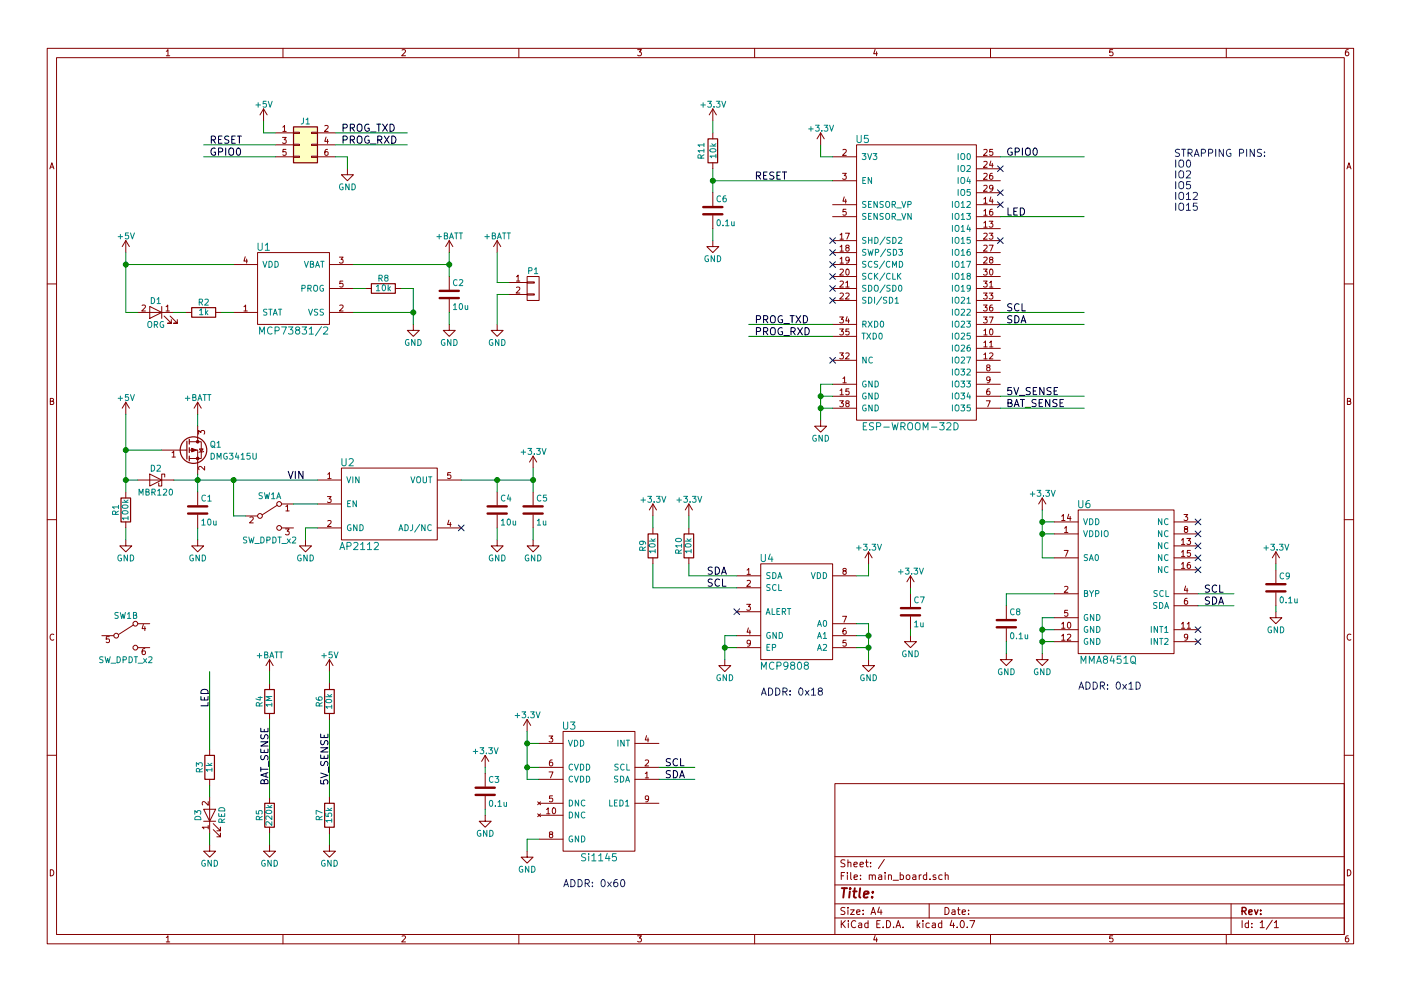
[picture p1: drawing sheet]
EESchema Schematic File Version 2
LIBS:main_board-rescue
LIBS:power
LIBS:device
LIBS:transistors
LIBS:conn
LIBS:linear
LIBS:regul
LIBS:74xx
LIBS:cmos4000
LIBS:adc-dac
LIBS:memory
LIBS:xilinx
LIBS:microcontrollers
LIBS:dsp
LIBS:microchip
LIBS:analog_switches
LIBS:motorola
LIBS:texas
LIBS:intel
LIBS:audio
LIBS:interface
LIBS:digital-audio
LIBS:philips
LIBS:display
LIBS:cypress
LIBS:siliconi
LIBS:opto
LIBS:atmel
LIBS:contrib
LIBS:valves
LIBS:ESP8266
LIBS:wifi_hydrometer
LIBS:74xgxx
LIBS:ac-dc
LIBS:actel
LIBS:allegro
LIBS:Altera
LIBS:analog_devices
LIBS:battery_management
LIBS:bbd
LIBS:brooktre
LIBS:cmos_ieee
LIBS:dc-dc
LIBS:diode
LIBS:elec-unifil
LIBS:ESD_Protection
LIBS:ftdi
LIBS:gennum
LIBS:graphic
LIBS:hc11
LIBS:ir
LIBS:Lattice
LIBS:logo
LIBS:maxim
LIBS:mechanical
LIBS:microchip_dspic33dsc
LIBS:microchip_pic10mcu
LIBS:microchip_pic12mcu
LIBS:microchip_pic16mcu
LIBS:microchip_pic18mcu
LIBS:microchip_pic32mcu
LIBS:motor_drivers
LIBS:motors
LIBS:msp430
LIBS:nordicsemi
LIBS:nxp_armmcu
LIBS:onsemi
LIBS:Oscillators
LIBS:Power_Management
LIBS:powerint
LIBS:pspice
LIBS:references
LIBS:relays
LIBS:rfcom
LIBS:sensors
LIBS:silabs
LIBS:stm8
LIBS:stm32
LIBS:supertex
LIBS:switches
LIBS:transf
LIBS:ttl_ieee
LIBS:video
LIBS:wiznet
LIBS:Worldsemi
LIBS:Xicor
LIBS:zetex
LIBS:Zilog
LIBS:main_board-cache
EELAYER 25 0
EELAYER END
$Descr A4 11693 8268
encoding utf-8
Sheet 1 1
Title ""
Date ""
Rev ""
Comp ""
Comment1 ""
Comment2 ""
Comment3 ""
Comment4 ""
$EndDescr
$Comp
L GND #PWR01
U 1 1
P 6850 3500
F 0 "#PWR01" H 6850 3250 50  0001 C CNN
F 1 "GND" H 6850 3350 50  0000 C CNN
F 2 "" H 6850 3500 50  0000 C CNN
F 3 "" H 6850 3500 50  0000 C CNN
	1    6850 3500
	1    0    0    -1  
$EndComp
$Comp
L +3.3V #PWR02
U 1 1
P 6850 1200
F 0 "#PWR02" H 6850 1050 50  0001 C CNN
F 1 "+3.3V" H 6850 1340 50  0000 C CNN
F 2 "" H 6850 1200 50  0000 C CNN
F 3 "" H 6850 1200 50  0000 C CNN
	1    6850 1200
	1    0    0    -1  
$EndComp
$Comp
L MCP73831/2 U1
U 1 1
P 2450 2400
F 0 "U1" H 2200 2750 60  0000 C CNN
F 1 "MCP73831/2" H 2450 2050 60  0000 C CNN
F 2 "TO_SOT_Packages_SMD:SOT-23-5" H 2450 2400 60  0001 C CNN
F 3 "" H 2450 2400 60  0001 C CNN
F 4 "DigiKey" H 2450 2400 60  0001 C CNN "Source"
F 5 "MCP73831T-2ACI/OTCT-ND" H 2450 2400 60  0001 C CNN "Part"
	1    2450 2400
	1    0    0    -1  
$EndComp
$Comp
L LED D3
U 1 1
P 1750 6800
F 0 "D3" H 1750 6900 50  0000 C CNN
F 1 "RED" H 1750 6700 50  0000 C CNN
F 2 "LEDs:LED_0603" H 1750 6800 50  0001 C CNN
F 3 "" H 1750 6800 50  0000 C CNN
F 4 "DigiKey" H 1750 6800 60  0001 C CNN "Source"
F 5 "160-1447-1-ND" H 1750 6800 60  0001 C CNN "Part"
	1    1750 6800
	0    -1   -1   0   
$EndComp
$Comp
L R R3
U 1 1
P 1750 6400
F 0 "R3" V 1830 6400 50  0000 C CNN
F 1 "1k" V 1750 6400 50  0000 C CNN
F 2 "Resistors_SMD:R_0603" V 1680 6400 50  0001 C CNN
F 3 "" H 1750 6400 50  0000 C CNN
F 4 "DigiKey" H 1750 6400 60  0001 C CNN "Source"
F 5 "311-1.00KHRCT-ND" H 1750 6400 60  0001 C CNN "Part"
	1    1750 6400
	-1   0    0    1   
$EndComp
$Comp
L LED D1
U 1 1
P 1300 2600
F 0 "D1" H 1300 2700 50  0000 C CNN
F 1 "ORG" H 1300 2500 50  0000 C CNN
F 2 "LEDs:LED_0603" H 1300 2600 50  0001 C CNN
F 3 "" H 1300 2600 50  0000 C CNN
F 4 "DigiKey" H 1300 2600 60  0001 C CNN "Source"
F 5 "160-1434-1-ND" H 1300 2600 60  0001 C CNN "Part"
	1    1300 2600
	-1   0    0    -1  
$EndComp
$Comp
L R R2
U 1 1
P 1700 2600
F 0 "R2" V 1780 2600 50  0000 C CNN
F 1 "1k" V 1700 2600 50  0000 C CNN
F 2 "Resistors_SMD:R_0603" V 1630 2600 50  0001 C CNN
F 3 "" H 1700 2600 50  0000 C CNN
F 4 "DigiKey" H 1700 2600 60  0001 C CNN "Source"
F 5 "311-1.00KHRCT-ND" H 1700 2600 60  0001 C CNN "Part"
	1    1700 2600
	0    1    -1   0   
$EndComp
$Comp
L +5V #PWR03
U 1 1
P 1050 2100
F 0 "#PWR03" H 1050 1950 50  0001 C CNN
F 1 "+5V" H 1050 2240 50  0000 C CNN
F 2 "" H 1050 2100 50  0000 C CNN
F 3 "" H 1050 2100 50  0000 C CNN
	1    1050 2100
	1    0    0    -1  
$EndComp
$Comp
L GND #PWR04
U 1 1
P 3450 2700
F 0 "#PWR04" H 3450 2450 50  0001 C CNN
F 1 "GND" H 3450 2550 50  0000 C CNN
F 2 "" H 3450 2700 50  0000 C CNN
F 3 "" H 3450 2700 50  0000 C CNN
	1    3450 2700
	1    0    0    -1  
$EndComp
$Comp
L R R8
U 1 1
P 3200 2400
F 0 "R8" V 3280 2400 50  0000 C CNN
F 1 "10k" V 3200 2400 50  0000 C CNN
F 2 "Resistors_SMD:R_0603" V 3130 2400 50  0001 C CNN
F 3 "" H 3200 2400 50  0000 C CNN
F 4 "DigiKey" H 3200 2400 60  0001 C CNN "Source"
F 5 "311-10.0KHRCT-ND" H 3200 2400 60  0001 C CNN "Part"
	1    3200 2400
	0    1    -1   0   
$EndComp
$Comp
L C C2
U 1 1
P 3750 2450
F 0 "C2" H 3775 2550 50  0000 L CNN
F 1 "10u" H 3775 2350 50  0000 L CNN
F 2 "Capacitors_SMD:C_0805" H 3788 2300 50  0001 C CNN
F 3 "" H 3750 2450 50  0000 C CNN
F 4 "DigiKey" H 3750 2450 60  0001 C CNN "Source"
F 5 "311-1460-1-ND" H 3750 2450 60  0001 C CNN "Part"
	1    3750 2450
	1    0    0    -1  
$EndComp
$Comp
L GND #PWR05
U 1 1
P 3750 2700
F 0 "#PWR05" H 3750 2450 50  0001 C CNN
F 1 "GND" H 3750 2550 50  0000 C CNN
F 2 "" H 3750 2700 50  0000 C CNN
F 3 "" H 3750 2700 50  0000 C CNN
	1    3750 2700
	1    0    0    -1  
$EndComp
$Comp
L +BATT #PWR06
U 1 1
P 3750 2100
F 0 "#PWR06" H 3750 1950 50  0001 C CNN
F 1 "+BATT" H 3750 2240 50  0000 C CNN
F 2 "" H 3750 2100 50  0000 C CNN
F 3 "" H 3750 2100 50  0000 C CNN
	1    3750 2100
	1    0    0    -1  
$EndComp
Text Label 6300 1500 0    60   ~ 0
RESET
$Comp
L R R11
U 1 1
P 5950 1250
F 0 "R11" V 5850 1250 50  0000 C CNN
F 1 "10k" V 5950 1250 50  0000 C CNN
F 2 "Resistors_SMD:R_0603" V 5880 1250 50  0001 C CNN
F 3 "" H 5950 1250 50  0000 C CNN
F 4 "DigiKey" H 5950 1250 60  0001 C CNN "Source"
F 5 "311-10.0KHRCT-ND" H 5950 1250 60  0001 C CNN "Part"
	1    5950 1250
	1    0    0    -1  
$EndComp
$Comp
L +3.3V #PWR07
U 1 1
P 5950 1000
F 0 "#PWR07" H 5950 850 50  0001 C CNN
F 1 "+3.3V" H 5950 1140 50  0000 C CNN
F 2 "" H 5950 1000 50  0000 C CNN
F 3 "" H 5950 1000 50  0000 C CNN
	1    5950 1000
	1    0    0    -1  
$EndComp
$Comp
L GND #PWR08
U 1 1
P 2550 4500
F 0 "#PWR08" H 2550 4250 50  0001 C CNN
F 1 "GND" H 2550 4350 50  0000 C CNN
F 2 "" H 2550 4500 50  0000 C CNN
F 3 "" H 2550 4500 50  0000 C CNN
	1    2550 4500
	1    0    0    -1  
$EndComp
$Comp
L D_Schottky D2
U 1 1
P 1300 4000
F 0 "D2" H 1300 4100 50  0000 C CNN
F 1 "MBR120" H 1300 3900 50  0000 C CNN
F 2 "footprint:SOD-123FL" H 1300 4000 50  0001 C CNN
F 3 "" H 1300 4000 50  0000 C CNN
F 4 "DigiKey" H 1300 4000 60  0001 C CNN "Source"
F 5 "MBR120VLSFT3GOSCT-ND" H 1300 4000 60  0001 C CNN "Part"
	1    1300 4000
	-1   0    0    -1  
$EndComp
$Comp
L C C1
U 1 1
P 1650 4250
F 0 "C1" H 1675 4350 50  0000 L CNN
F 1 "10u" H 1675 4150 50  0000 L CNN
F 2 "Capacitors_SMD:C_0805" H 1688 4100 50  0001 C CNN
F 3 "" H 1650 4250 50  0000 C CNN
F 4 "DigiKey" H 1650 4250 60  0001 C CNN "Source"
F 5 "311-1460-1-ND" H 1650 4250 60  0001 C CNN "Part"
	1    1650 4250
	1    0    0    -1  
$EndComp
$Comp
L C C4
U 1 1
P 4150 4250
F 0 "C4" H 4175 4350 50  0000 L CNN
F 1 "10u" H 4175 4150 50  0000 L CNN
F 2 "Capacitors_SMD:C_0805" H 4188 4100 50  0001 C CNN
F 3 "" H 4150 4250 50  0000 C CNN
F 4 "DigiKey" H 4150 4250 60  0001 C CNN "Source"
F 5 "311-1460-1-ND" H 4150 4250 60  0001 C CNN "Part"
	1    4150 4250
	1    0    0    -1  
$EndComp
$Comp
L C C5
U 1 1
P 4450 4250
F 0 "C5" H 4475 4350 50  0000 L CNN
F 1 "1u" H 4475 4150 50  0000 L CNN
F 2 "Capacitors_SMD:C_0603" H 4488 4100 50  0001 C CNN
F 3 "" H 4450 4250 50  0000 C CNN
F 4 "DigiKey" H 4450 4250 60  0001 C CNN "Source"
F 5 "311-1444-1-ND" H 4450 4250 60  0001 C CNN "Part"
	1    4450 4250
	1    0    0    -1  
$EndComp
$Comp
L +BATT #PWR09
U 1 1
P 1650 3450
F 0 "#PWR09" H 1650 3300 50  0001 C CNN
F 1 "+BATT" H 1650 3590 50  0000 C CNN
F 2 "" H 1650 3450 50  0000 C CNN
F 3 "" H 1650 3450 50  0000 C CNN
	1    1650 3450
	1    0    0    -1  
$EndComp
$Comp
L +5V #PWR010
U 1 1
P 1050 3450
F 0 "#PWR010" H 1050 3300 50  0001 C CNN
F 1 "+5V" H 1050 3590 50  0000 C CNN
F 2 "" H 1050 3450 50  0000 C CNN
F 3 "" H 1050 3450 50  0000 C CNN
	1    1050 3450
	1    0    0    -1  
$EndComp
$Comp
L +3.3V #PWR011
U 1 1
P 4450 3900
F 0 "#PWR011" H 4450 3750 50  0001 C CNN
F 1 "+3.3V" H 4450 4040 50  0000 C CNN
F 2 "" H 4450 3900 50  0000 C CNN
F 3 "" H 4450 3900 50  0000 C CNN
	1    4450 3900
	1    0    0    -1  
$EndComp
NoConn ~ 3850 4400
$Comp
L GND #PWR012
U 1 1
P 4150 4500
F 0 "#PWR012" H 4150 4250 50  0001 C CNN
F 1 "GND" H 4150 4350 50  0000 C CNN
F 2 "" H 4150 4500 50  0000 C CNN
F 3 "" H 4150 4500 50  0000 C CNN
	1    4150 4500
	1    0    0    -1  
$EndComp
$Comp
L GND #PWR013
U 1 1
P 4450 4500
F 0 "#PWR013" H 4450 4250 50  0001 C CNN
F 1 "GND" H 4450 4350 50  0000 C CNN
F 2 "" H 4450 4500 50  0000 C CNN
F 3 "" H 4450 4500 50  0000 C CNN
	1    4450 4500
	1    0    0    -1  
$EndComp
$Comp
L GND #PWR014
U 1 1
P 1650 4500
F 0 "#PWR014" H 1650 4250 50  0001 C CNN
F 1 "GND" H 1650 4350 50  0000 C CNN
F 2 "" H 1650 4500 50  0000 C CNN
F 3 "" H 1650 4500 50  0000 C CNN
	1    1650 4500
	1    0    0    -1  
$EndComp
$Comp
L CONN_01X02 P1
U 1 1
P 4450 2400
F 0 "P1" H 4450 2550 50  0000 C CNN
F 1 "CONN_01X02" V 4550 2400 50  0001 C CNN
F 2 "footprint:S2B-PH-SM4-TB(LF)(SN)" H 4450 2400 50  0001 C CNN
F 3 "" H 4450 2400 50  0000 C CNN
F 4 "DigiKey" H 4450 2400 60  0001 C CNN "Source"
F 5 "455-1749-1-ND" H 4450 2400 60  0001 C CNN "Part"
	1    4450 2400
	1    0    0    -1  
$EndComp
$Comp
L GND #PWR015
U 1 1
P 4150 2700
F 0 "#PWR015" H 4150 2450 50  0001 C CNN
F 1 "GND" H 4150 2550 50  0000 C CNN
F 2 "" H 4150 2700 50  0000 C CNN
F 3 "" H 4150 2700 50  0000 C CNN
	1    4150 2700
	1    0    0    -1  
$EndComp
$Comp
L AP2112 U2
U 1 1
P 3250 4200
F 0 "U2" H 2900 4550 60  0000 C CNN
F 1 "AP2112" H 3000 3850 60  0000 C CNN
F 2 "TO_SOT_Packages_SMD:SOT-23-5" H 3250 4200 60  0001 C CNN
F 3 "" H 3250 4200 60  0001 C CNN
F 4 "DigiKey" H 3250 4200 60  0001 C CNN "Source"
F 5 "AP2112K-3.3TRG1DICT-ND" H 3250 4200 60  0001 C CNN "Part"
	1    3250 4200
	1    0    0    -1  
$EndComp
$Comp
L +BATT #PWR016
U 1 1
P 4150 2100
F 0 "#PWR016" H 4150 1950 50  0001 C CNN
F 1 "+BATT" H 4150 2240 50  0000 C CNN
F 2 "" H 4150 2100 50  0000 C CNN
F 3 "" H 4150 2100 50  0000 C CNN
	1    4150 2100
	1    0    0    -1  
$EndComp
$Comp
L MCP9808 U4
U 1 1
P 6650 5100
F 0 "U4" H 6400 5550 60  0000 C CNN
F 1 "MCP9808" H 6550 4650 60  0000 C CNN
F 2 "Housings_DFN_QFN:DFN-8-1EP_3x2mm_Pitch0.5mm" H 6650 5100 60  0001 C CNN
F 3 "" H 6650 5100 60  0001 C CNN
F 4 "DigiKey" H 6650 5100 60  0001 C CNN "Source"
F 5 "MCP9808T-E/MCCT-ND" H 6650 5100 60  0001 C CNN "Part"
	1    6650 5100
	1    0    0    -1  
$EndComp
$Comp
L MMA8451Q U6
U 1 1
P 9400 4700
F 0 "U6" H 9050 5200 60  0000 C CNN
F 1 "MMA8451Q" H 9250 3900 60  0000 C CNN
F 2 "footprint:MMA8451Q" H 9400 4700 60  0001 C CNN
F 3 "" H 9400 4700 60  0001 C CNN
F 4 "DigiKey" H 9400 4700 60  0001 C CNN "Source"
F 5 "MMA8451QR1CT-ND" H 9400 4700 60  0001 C CNN "Part"
	1    9400 4700
	1    0    0    -1  
$EndComp
$Comp
L C C9
U 1 1
P 10650 4900
F 0 "C9" H 10675 5000 50  0000 L CNN
F 1 "0.1u" H 10675 4800 50  0000 L CNN
F 2 "Capacitors_SMD:C_0603" H 10688 4750 50  0001 C CNN
F 3 "" H 10650 4900 50  0000 C CNN
F 4 "DigiKey" H 10650 4900 60  0001 C CNN "Source"
F 5 "311-1344-1-ND" H 10650 4900 60  0001 C CNN "Part"
	1    10650 4900
	1    0    0    -1  
$EndComp
$Comp
L +3.3V #PWR017
U 1 1
P 8700 4250
F 0 "#PWR017" H 8700 4100 50  0001 C CNN
F 1 "+3.3V" H 8700 4390 50  0000 C CNN
F 2 "" H 8700 4250 50  0000 C CNN
F 3 "" H 8700 4250 50  0000 C CNN
	1    8700 4250
	1    0    0    -1  
$EndComp
$Comp
L +3.3V #PWR018
U 1 1
P 7250 4700
F 0 "#PWR018" H 7250 4550 50  0001 C CNN
F 1 "+3.3V" H 7250 4840 50  0000 C CNN
F 2 "" H 7250 4700 50  0000 C CNN
F 3 "" H 7250 4700 50  0000 C CNN
	1    7250 4700
	1    0    0    -1  
$EndComp
$Comp
L GND #PWR019
U 1 1
P 6050 5500
F 0 "#PWR019" H 6050 5250 50  0001 C CNN
F 1 "GND" H 6050 5350 50  0000 C CNN
F 2 "" H 6050 5500 50  0000 C CNN
F 3 "" H 6050 5500 50  0000 C CNN
	1    6050 5500
	1    0    0    -1  
$EndComp
$Comp
L GND #PWR020
U 1 1
P 8700 5450
F 0 "#PWR020" H 8700 5200 50  0001 C CNN
F 1 "GND" H 8700 5300 50  0000 C CNN
F 2 "" H 8700 5450 50  0000 C CNN
F 3 "" H 8700 5450 50  0000 C CNN
	1    8700 5450
	1    0    0    -1  
$EndComp
$Comp
L C C8
U 1 1
P 8400 5200
F 0 "C8" H 8425 5300 50  0000 L CNN
F 1 "0.1u" H 8425 5100 50  0000 L CNN
F 2 "Capacitors_SMD:C_0603" H 8438 5050 50  0001 C CNN
F 3 "" H 8400 5200 50  0000 C CNN
F 4 "DigiKey" H 8400 5200 60  0001 C CNN "Source"
F 5 "311-1344-1-ND" H 8400 5200 60  0001 C CNN "Part"
	1    8400 5200
	1    0    0    -1  
$EndComp
$Comp
L GND #PWR021
U 1 1
P 8400 5450
F 0 "#PWR021" H 8400 5200 50  0001 C CNN
F 1 "GND" H 8400 5300 50  0000 C CNN
F 2 "" H 8400 5450 50  0000 C CNN
F 3 "" H 8400 5450 50  0000 C CNN
	1    8400 5450
	1    0    0    -1  
$EndComp
NoConn ~ 10000 4350
NoConn ~ 10000 4450
NoConn ~ 10000 4550
NoConn ~ 10000 4650
NoConn ~ 10000 4750
NoConn ~ 10000 5250
NoConn ~ 10000 5350
$Comp
L +3.3V #PWR022
U 1 1
P 10650 4700
F 0 "#PWR022" H 10650 4550 50  0001 C CNN
F 1 "+3.3V" H 10650 4840 50  0000 C CNN
F 2 "" H 10650 4700 50  0000 C CNN
F 3 "" H 10650 4700 50  0000 C CNN
	1    10650 4700
	1    0    0    -1  
$EndComp
$Comp
L GND #PWR023
U 1 1
P 10650 5100
F 0 "#PWR023" H 10650 4850 50  0001 C CNN
F 1 "GND" H 10650 4950 50  0000 C CNN
F 2 "" H 10650 5100 50  0000 C CNN
F 3 "" H 10650 5100 50  0000 C CNN
	1    10650 5100
	1    0    0    -1  
$EndComp
$Comp
L GND #PWR024
U 1 1
P 7250 5500
F 0 "#PWR024" H 7250 5250 50  0001 C CNN
F 1 "GND" H 7250 5350 50  0000 C CNN
F 2 "" H 7250 5500 50  0000 C CNN
F 3 "" H 7250 5500 50  0000 C CNN
	1    7250 5500
	1    0    0    -1  
$EndComp
$Comp
L C C7
U 1 1
P 7600 5100
F 0 "C7" H 7625 5200 50  0000 L CNN
F 1 "1u" H 7625 5000 50  0000 L CNN
F 2 "Capacitors_SMD:C_0603" H 7638 4950 50  0001 C CNN
F 3 "" H 7600 5100 50  0000 C CNN
F 4 "DigiKey" H 7600 5100 60  0001 C CNN "Source"
F 5 "311-1444-1-ND" H 7600 5100 60  0001 C CNN "Part"
	1    7600 5100
	1    0    0    -1  
$EndComp
$Comp
L GND #PWR025
U 1 1
P 7600 5300
F 0 "#PWR025" H 7600 5050 50  0001 C CNN
F 1 "GND" H 7600 5150 50  0000 C CNN
F 2 "" H 7600 5300 50  0000 C CNN
F 3 "" H 7600 5300 50  0000 C CNN
	1    7600 5300
	1    0    0    -1  
$EndComp
$Comp
L +3.3V #PWR026
U 1 1
P 7600 4900
F 0 "#PWR026" H 7600 4750 50  0001 C CNN
F 1 "+3.3V" H 7600 5040 50  0000 C CNN
F 2 "" H 7600 4900 50  0000 C CNN
F 3 "" H 7600 4900 50  0000 C CNN
	1    7600 4900
	1    0    0    -1  
$EndComp
NoConn ~ 6150 5100
$Comp
L R R9
U 1 1
P 5450 4550
F 0 "R9" V 5530 4550 50  0000 C CNN
F 1 "10k" V 5450 4550 50  0000 C CNN
F 2 "Resistors_SMD:R_0603" V 5380 4550 50  0001 C CNN
F 3 "" H 5450 4550 50  0000 C CNN
F 4 "DigiKey" H 5450 4550 60  0001 C CNN "Source"
F 5 "311-10.0KHRCT-ND" H 5450 4550 60  0001 C CNN "Part"
	1    5450 4550
	-1   0    0    1   
$EndComp
$Comp
L R R10
U 1 1
P 5750 4550
F 0 "R10" V 5830 4550 50  0000 C CNN
F 1 "10k" V 5750 4550 50  0000 C CNN
F 2 "Resistors_SMD:R_0603" V 5680 4550 50  0001 C CNN
F 3 "" H 5750 4550 50  0000 C CNN
F 4 "DigiKey" H 5750 4550 60  0001 C CNN "Source"
F 5 "311-10.0KHRCT-ND" H 5750 4550 60  0001 C CNN "Part"
	1    5750 4550
	-1   0    0    1   
$EndComp
$Comp
L +3.3V #PWR027
U 1 1
P 5450 4300
F 0 "#PWR027" H 5450 4150 50  0001 C CNN
F 1 "+3.3V" H 5450 4440 50  0000 C CNN
F 2 "" H 5450 4300 50  0000 C CNN
F 3 "" H 5450 4300 50  0000 C CNN
	1    5450 4300
	1    0    0    -1  
$EndComp
$Comp
L +3.3V #PWR028
U 1 1
P 5750 4300
F 0 "#PWR028" H 5750 4150 50  0001 C CNN
F 1 "+3.3V" H 5750 4440 50  0000 C CNN
F 2 "" H 5750 4300 50  0000 C CNN
F 3 "" H 5750 4300 50  0000 C CNN
	1    5750 4300
	1    0    0    -1  
$EndComp
Text Label 5900 4900 0    60   ~ 0
SCL
Text Label 5900 4800 0    60   ~ 0
SDA
Text Label 10050 5050 0    60   ~ 0
SDA
Text Label 10050 4950 0    60   ~ 0
SCL
$Comp
L +BATT #PWR029
U 1 1
P 2250 5600
F 0 "#PWR029" H 2250 5450 50  0001 C CNN
F 1 "+BATT" H 2250 5740 50  0000 C CNN
F 2 "" H 2250 5600 50  0000 C CNN
F 3 "" H 2250 5600 50  0000 C CNN
	1    2250 5600
	1    0    0    -1  
$EndComp
$Comp
L GND #PWR030
U 1 1
P 2250 7050
F 0 "#PWR030" H 2250 6800 50  0001 C CNN
F 1 "GND" H 2250 6900 50  0000 C CNN
F 2 "" H 2250 7050 50  0000 C CNN
F 3 "" H 2250 7050 50  0000 C CNN
	1    2250 7050
	1    0    0    -1  
$EndComp
$Comp
L R R4
U 1 1
P 2250 5850
F 0 "R4" V 2330 5850 50  0000 C CNN
F 1 "1M" V 2250 5850 50  0000 C CNN
F 2 "Resistors_SMD:R_0603" V 2180 5850 50  0001 C CNN
F 3 "" H 2250 5850 50  0000 C CNN
F 4 "DigiKey" H 2250 5850 60  0001 C CNN "Source"
F 5 "311-1.00MHRCT-ND" H 2250 5850 60  0001 C CNN "Part"
	1    2250 5850
	-1   0    0    -1  
$EndComp
$Comp
L R R5
U 1 1
P 2250 6800
F 0 "R5" V 2330 6800 50  0000 C CNN
F 1 "220k" V 2250 6800 50  0000 C CNN
F 2 "Resistors_SMD:R_0603" V 2180 6800 50  0001 C CNN
F 3 "" H 2250 6800 50  0000 C CNN
F 4 "DigiKey" H 2250 6800 60  0001 C CNN "Source"
F 5 "311-220KHRCT-ND" H 2250 6800 60  0001 C CNN "Part"
	1    2250 6800
	-1   0    0    -1  
$EndComp
$Comp
L SW_DPDT_x2 SW1
U 1 1
P 2250 4300
F 0 "SW1" H 2250 4470 50  0000 C CNN
F 1 "SW_DPDT_x2" H 2250 4100 50  0000 C CNN
F 2 "footprint:CL-SB-22A" H 2250 4300 50  0001 C CNN
F 3 "" H 2250 4300 50  0000 C CNN
F 4 "DigiKey" H 2250 4300 60  0001 C CNN "Source"
F 5 "563-1340-1-ND" H 2250 4300 60  0001 C CNN "Part"
	1    2250 4300
	1    0    0    -1  
$EndComp
$Comp
L SW_DPDT_x2 SW1
U 2 1
P 1050 5300
F 0 "SW1" H 1050 5470 50  0000 C CNN
F 1 "SW_DPDT_x2" H 1050 5100 50  0000 C CNN
F 2 "footprint:CL-SB-22A" H 1050 5300 50  0001 C CNN
F 3 "" H 1050 5300 50  0000 C CNN
F 4 "DigiKey" H 1050 5300 60  0001 C CNN "Source"
F 5 "563-1340-1-ND" H 1050 5300 60  0001 C CNN "Part"
	2    1050 5300
	1    0    0    -1  
$EndComp
$Comp
L GND #PWR031
U 1 1
P 2750 7050
F 0 "#PWR031" H 2750 6800 50  0001 C CNN
F 1 "GND" H 2750 6900 50  0000 C CNN
F 2 "" H 2750 7050 50  0000 C CNN
F 3 "" H 2750 7050 50  0000 C CNN
	1    2750 7050
	1    0    0    -1  
$EndComp
$Comp
L +5V #PWR032
U 1 1
P 2750 5600
F 0 "#PWR032" H 2750 5450 50  0001 C CNN
F 1 "+5V" H 2750 5740 50  0000 C CNN
F 2 "" H 2750 5600 50  0000 C CNN
F 3 "" H 2750 5600 50  0000 C CNN
	1    2750 5600
	1    0    0    -1  
$EndComp
Text Label 2400 4000 0    60   ~ 0
VIN
$Comp
L +5V #PWR033
U 1 1
P 2200 1000
F 0 "#PWR033" H 2200 850 50  0001 C CNN
F 1 "+5V" H 2200 1140 50  0000 C CNN
F 2 "" H 2200 1000 50  0000 C CNN
F 3 "" H 2200 1000 50  0000 C CNN
	1    2200 1000
	1    0    0    -1  
$EndComp
$Comp
L GND #PWR034
U 1 1
P 2900 1400
F 0 "#PWR034" H 2900 1150 50  0001 C CNN
F 1 "GND" H 2900 1250 50  0000 C CNN
F 2 "" H 2900 1400 50  0000 C CNN
F 3 "" H 2900 1400 50  0000 C CNN
	1    2900 1400
	1    0    0    -1  
$EndComp
Text Label 1750 1200 0    60   ~ 0
RESET
Text Label 1750 1300 0    60   ~ 0
GPIO0
Text Label 2850 1100 0    60   ~ 0
PROG_TXD
Text Label 2850 1200 0    60   ~ 0
PROG_RXD
Text Label 6300 2700 0    60   ~ 0
PROG_TXD
Text Label 6300 2800 0    60   ~ 0
PROG_RXD
$Comp
L Conn_02x03_Odd_Even J1
U 1 1
P 2500 1200
F 0 "J1" H 2550 1400 50  0000 C CNN
F 1 "eConn_02x03_Odd_Even" H 2550 1000 50  0001 C CNN
F 2 "Socket_Strips:Socket_Strip_Angled_2x03_Pitch2.54mm" H 2500 1200 50  0001 C CNN
F 3 "" H 2500 1200 50  0001 C CNN
F 4 "DigiKey" H 2500 1200 60  0001 C CNN "Source"
F 5 "S5556-ND" H 2500 1200 60  0001 C CNN "Part"
	1    2500 1200
	1    0    0    -1  
$EndComp
$Comp
L ESP-WROOM-32D U5
U 1 1
P 7650 2350
F 0 "U5" H 7200 3550 60  0000 C CNN
F 1 "ESP-WROOM-32D" H 7600 1150 60  0000 C CNN
F 2 "footprint:ESP32-WROOM" H 6500 3100 60  0001 C CNN
F 3 "" H 6500 3100 60  0001 C CNN
F 4 "DigiKey" H 7650 2350 60  0001 C CNN "Source"
F 5 "1528-1801-ND" H 7650 2350 60  0001 C CNN "Part"
	1    7650 2350
	1    0    0    -1  
$EndComp
Text Label 2250 6550 1    60   ~ 0
BAT_SENSE
Text Label 2750 6550 1    60   ~ 0
5V_SENSE
Text Label 8400 3400 0    60   ~ 0
BAT_SENSE
Text Label 8400 3300 0    60   ~ 0
5V_SENSE
Text Label 8400 2700 0    60   ~ 0
SDA
Text Label 8400 2600 0    60   ~ 0
SCL
$Comp
L GND #PWR035
U 1 1
P 1750 7050
F 0 "#PWR035" H 1750 6800 50  0001 C CNN
F 1 "GND" H 1750 6900 50  0000 C CNN
F 2 "" H 1750 7050 50  0000 C CNN
F 3 "" H 1750 7050 50  0000 C CNN
	1    1750 7050
	1    0    0    -1  
$EndComp
Text Label 1750 5900 1    60   ~ 0
LED
Text Label 8400 1800 0    60   ~ 0
LED
$Comp
L Q_PMOS_GSD Q1
U 1 1
P 1550 3750
F 0 "Q1" H 1750 3800 50  0000 L CNN
F 1 "DMG3415U" H 1750 3700 50  0000 L CNN
F 2 "TO_SOT_Packages_SMD:SOT-23" H 1750 3850 50  0001 C CNN
F 3 "" H 1550 3750 50  0001 C CNN
F 4 "DigiKey" H 1550 3750 60  0001 C CNN "Source"
F 5 "DMG3415UDICT-ND" H 1550 3750 60  0001 C CNN "Part"
	1    1550 3750
	1    0    0    -1  
$EndComp
$Comp
L R R1
U 1 1
P 1050 4250
F 0 "R1" V 1130 4250 50  0000 C CNN
F 1 "100k" V 1050 4250 50  0000 C CNN
F 2 "Resistors_SMD:R_0603" V 980 4250 50  0001 C CNN
F 3 "" H 1050 4250 50  0000 C CNN
F 4 "DigiKey" H 1050 4250 60  0001 C CNN "Source"
F 5 "311-100KHRCT-ND" H 1050 4250 60  0001 C CNN "Part"
	1    1050 4250
	-1   0    0    1   
$EndComp
$Comp
L GND #PWR036
U 1 1
P 1050 4500
F 0 "#PWR036" H 1050 4250 50  0001 C CNN
F 1 "GND" H 1050 4350 50  0000 C CNN
F 2 "" H 1050 4500 50  0000 C CNN
F 3 "" H 1050 4500 50  0000 C CNN
	1    1050 4500
	1    0    0    -1  
$EndComp
Wire Wire Line
	1950 2200 1050 2200
Wire Wire Line
	1050 2100 1050 2600
Wire Wire Line
	1050 2600 1150 2600
Connection ~ 1050 2200
Wire Wire Line
	1450 2600 1550 2600
Wire Wire Line
	1850 2600 1950 2600
Wire Wire Line
	3350 2400 3450 2400
Wire Wire Line
	3450 2400 3450 2700
Wire Wire Line
	2950 2600 3450 2600
Connection ~ 3450 2600
Wire Wire Line
	3050 2400 2950 2400
Wire Wire Line
	3750 2100 3750 2300
Wire Wire Line
	3750 2600 3750 2700
Wire Wire Line
	6250 2700 6950 2700
Wire Wire Line
	3850 4000 4450 4000
Wire Wire Line
	4150 4000 4150 4100
Wire Wire Line
	4450 3900 4450 4100
Connection ~ 4150 4000
Connection ~ 4450 4000
Wire Wire Line
	4450 4500 4450 4400
Wire Wire Line
	4150 4500 4150 4400
Wire Wire Line
	1650 4500 1650 4400
Wire Wire Line
	1450 4000 2650 4000
Connection ~ 1650 4000
Connection ~ 1950 4000
Wire Wire Line
	2650 4400 2550 4400
Wire Wire Line
	2550 4400 2550 4500
Wire Wire Line
	3750 2200 2950 2200
Connection ~ 3750 2200
Wire Wire Line
	4250 2350 4150 2350
Wire Wire Line
	4150 2350 4150 2100
Wire Wire Line
	4250 2450 4150 2450
Wire Wire Line
	4150 2450 4150 2700
Wire Wire Line
	2650 4200 2450 4200
Wire Wire Line
	1950 4300 2050 4300
Wire Wire Line
	8800 5150 8700 5150
Wire Wire Line
	8700 5150 8700 5450
Wire Wire Line
	8800 5250 8700 5250
Connection ~ 8700 5250
Wire Wire Line
	8800 5350 8700 5350
Connection ~ 8700 5350
Wire Wire Line
	8700 4250 8700 4650
Wire Wire Line
	8700 4350 8800 4350
Wire Wire Line
	8700 4450 8800 4450
Connection ~ 8700 4350
Wire Wire Line
	8400 5450 8400 5350
Wire Wire Line
	8400 5050 8400 4950
Wire Wire Line
	8400 4950 8800 4950
Wire Wire Line
	10650 5100 10650 5050
Wire Wire Line
	10650 4700 10650 4750
Wire Wire Line
	7250 5400 7150 5400
Wire Wire Line
	7250 5200 7250 5500
Wire Wire Line
	7150 4800 7250 4800
Wire Wire Line
	7250 4800 7250 4700
Wire Wire Line
	6150 5300 6050 5300
Wire Wire Line
	6050 5300 6050 5500
Wire Wire Line
	7600 4900 7600 4950
Wire Wire Line
	7600 5250 7600 5300
Wire Wire Line
	5450 4300 5450 4400
Wire Wire Line
	5750 4300 5750 4400
Wire Wire Line
	2250 6950 2250 7050
Wire Wire Line
	2250 6650 2250 6000
Wire Wire Line
	2250 5700 2250 5600
Wire Wire Line
	7150 5200 7250 5200
Connection ~ 7250 5400
Wire Wire Line
	7150 5300 7250 5300
Connection ~ 7250 5300
Wire Wire Line
	8700 4650 8800 4650
Connection ~ 8700 4450
Wire Wire Line
	2750 6650 2750 6000
Wire Wire Line
	2750 7050 2750 6950
Wire Wire Line
	2750 5600 2750 5700
Wire Wire Line
	5950 1000 5950 1100
Wire Wire Line
	3400 1200 2800 1200
Wire Wire Line
	2300 1200 1700 1200
Wire Wire Line
	2300 1300 1700 1300
Wire Wire Line
	3400 1100 2800 1100
Wire Wire Line
	2800 1300 2900 1300
Wire Wire Line
	2900 1300 2900 1400
Wire Wire Line
	2200 1000 2200 1100
Wire Wire Line
	2200 1100 2300 1100
Wire Wire Line
	6250 2800 6950 2800
Wire Wire Line
	5950 1500 6950 1500
Wire Wire Line
	5750 4800 6150 4800
Wire Wire Line
	5450 4900 6150 4900
Wire Wire Line
	10000 4950 10300 4950
Wire Wire Line
	10000 5050 10300 5050
Wire Wire Line
	8350 2600 9050 2600
Wire Wire Line
	8350 2700 9050 2700
Wire Wire Line
	5750 4800 5750 4700
Wire Wire Line
	5450 4900 5450 4700
Wire Wire Line
	1750 7050 1750 6950
Wire Wire Line
	1750 6650 1750 6550
Wire Wire Line
	1750 5600 1750 6250
Wire Wire Line
	1950 4000 1950 4300
Wire Wire Line
	1050 3450 1050 4100
Wire Wire Line
	1050 4000 1150 4000
Wire Wire Line
	1350 3750 1050 3750
Connection ~ 1050 3750
Wire Wire Line
	1650 3450 1650 3550
Wire Wire Line
	1050 4500 1050 4400
Connection ~ 1050 4000
Wire Wire Line
	9050 3400 8350 3400
Wire Wire Line
	8350 1800 9050 1800
Wire Wire Line
	5950 1400 5950 1600
Connection ~ 5950 1500
$Comp
L GND #PWR037
U 1 1
P 5950 2000
F 0 "#PWR037" H 5950 1750 50  0001 C CNN
F 1 "GND" H 5950 1850 50  0000 C CNN
F 2 "" H 5950 2000 50  0000 C CNN
F 3 "" H 5950 2000 50  0000 C CNN
	1    5950 2000
	1    0    0    -1  
$EndComp
Wire Wire Line
	5950 2000 5950 1900
Text Label 8400 1300 0    60   ~ 0
GPIO0
Wire Wire Line
	8350 1300 9050 1300
NoConn ~ 8350 1700
$Comp
L R R6
U 1 1
P 2750 5850
F 0 "R6" V 2830 5850 50  0000 C CNN
F 1 "10k" V 2750 5850 50  0000 C CNN
F 2 "Resistors_SMD:R_0603" V 2680 5850 50  0001 C CNN
F 3 "" H 2750 5850 50  0000 C CNN
F 4 "DigiKey" H 2750 5850 60  0001 C CNN "Source"
F 5 "311-10.0KHRCT-ND" H 2750 5850 60  0001 C CNN "Part"
	1    2750 5850
	-1   0    0    1   
$EndComp
$Comp
L R R7
U 1 1
P 2750 6800
F 0 "R7" V 2830 6800 50  0000 C CNN
F 1 "15k" V 2750 6800 50  0000 C CNN
F 2 "Resistors_SMD:R_0603" V 2680 6800 50  0001 C CNN
F 3 "" H 2750 6800 50  0000 C CNN
F 4 "DigiKey" H 2750 6800 60  0001 C CNN "Source"
F 5 "311-15.0KHRCT-ND" H 2750 6800 60  0001 C CNN "Part"
	1    2750 6800
	-1   0    0    1   
$EndComp
$Comp
L C C6
U 1 1
P 5950 1750
F 0 "C6" H 5975 1850 50  0000 L CNN
F 1 "0.1u" H 5975 1650 50  0000 L CNN
F 2 "Capacitors_SMD:C_0603" H 5988 1600 50  0001 C CNN
F 3 "" H 5950 1750 50  0000 C CNN
F 4 "DigiKey" H 5950 1750 60  0001 C CNN "Source"
F 5 "311-1344-1-ND" H 5950 1750 60  0001 C CNN "Part"
	1    5950 1750
	1    0    0    -1  
$EndComp
Wire Wire Line
	6850 1200 6850 1300
Wire Wire Line
	6850 1300 6950 1300
Wire Wire Line
	6950 3200 6850 3200
Wire Wire Line
	6850 3200 6850 3500
Wire Wire Line
	6950 3300 6850 3300
Connection ~ 6850 3300
Wire Wire Line
	6950 3400 6850 3400
Connection ~ 6850 3400
NoConn ~ 6950 3000
Wire Wire Line
	9050 3300 8350 3300
NoConn ~ 8350 1400
NoConn ~ 8350 1600
NoConn ~ 8350 2000
Text Notes 9800 1750 0    60   ~ 0
STRAPPING PINS:\nIO0\nIO2\nIO5\nIO12\nIO15
NoConn ~ 6950 2000
NoConn ~ 6950 2100
NoConn ~ 6950 2200
NoConn ~ 6950 2300
NoConn ~ 6950 2400
NoConn ~ 6950 2500
Wire Wire Line
	1650 3950 1650 4100
$Comp
L Si1145 U3
U 1 1
P 5000 6600
F 0 "U3" H 4750 7150 60  0000 C CNN
F 1 "Si1145" H 5000 6050 60  0000 C CNN
F 2 "footprint:Si1145" H 4950 6600 60  0001 C CNN
F 3 "" H 4950 6600 60  0001 C CNN
F 4 "DigiKey" H 5000 6600 60  0001 C CNN "Source"
F 5 "336-2622-1-ND" H 5000 6600 60  0001 C CNN "Part"
	1    5000 6600
	1    0    0    -1  
$EndComp
$Comp
L GND #PWR038
U 1 1
P 4400 7100
F 0 "#PWR038" H 4400 6850 50  0001 C CNN
F 1 "GND" H 4400 6950 50  0000 C CNN
F 2 "" H 4400 7100 50  0000 C CNN
F 3 "" H 4400 7100 50  0000 C CNN
	1    4400 7100
	1    0    0    -1  
$EndComp
$Comp
L +3.3V #PWR039
U 1 1
P 4400 6100
F 0 "#PWR039" H 4400 5950 50  0001 C CNN
F 1 "+3.3V" H 4400 6240 50  0000 C CNN
F 2 "" H 4400 6100 50  0000 C CNN
F 3 "" H 4400 6100 50  0000 C CNN
	1    4400 6100
	1    0    0    -1  
$EndComp
Wire Wire Line
	4500 7000 4400 7000
Wire Wire Line
	4400 7000 4400 7100
Wire Wire Line
	4500 6500 4400 6500
Wire Wire Line
	4400 6500 4400 6100
Wire Wire Line
	4500 6400 4400 6400
Connection ~ 4400 6400
Wire Wire Line
	4500 6200 4400 6200
Connection ~ 4400 6200
Text Label 5550 6500 0    60   ~ 0
SDA
Text Label 5550 6400 0    60   ~ 0
SCL
$Comp
L C C3
U 1 1
P 4050 6600
F 0 "C3" H 4075 6700 50  0000 L CNN
F 1 "0.1u" H 4075 6500 50  0000 L CNN
F 2 "Capacitors_SMD:C_0603" H 4088 6450 50  0001 C CNN
F 3 "" H 4050 6600 50  0000 C CNN
F 4 "DigiKey" H 4050 6600 60  0001 C CNN "Source"
F 5 "311-1344-1-ND" H 4050 6600 60  0001 C CNN "Part"
	1    4050 6600
	1    0    0    -1  
$EndComp
$Comp
L +3.3V #PWR040
U 1 1
P 4050 6400
F 0 "#PWR040" H 4050 6250 50  0001 C CNN
F 1 "+3.3V" H 4050 6540 50  0000 C CNN
F 2 "" H 4050 6400 50  0000 C CNN
F 3 "" H 4050 6400 50  0000 C CNN
	1    4050 6400
	1    0    0    -1  
$EndComp
$Comp
L GND #PWR041
U 1 1
P 4050 6800
F 0 "#PWR041" H 4050 6550 50  0001 C CNN
F 1 "GND" H 4050 6650 50  0000 C CNN
F 2 "" H 4050 6800 50  0000 C CNN
F 3 "" H 4050 6800 50  0000 C CNN
	1    4050 6800
	1    0    0    -1  
$EndComp
Wire Wire Line
	4050 6750 4050 6800
Wire Wire Line
	4050 6400 4050 6450
Wire Wire Line
	5800 6400 5500 6400
Wire Wire Line
	5800 6500 5500 6500
Wire Wire Line
	6150 5400 6050 5400
Connection ~ 6050 5400
Text Notes 4700 7400 0    60   ~ 0
ADDR: 0x60
Text Notes 9000 5750 0    60   ~ 0
ADDR: 0x1D
Text Notes 6350 5800 0    60   ~ 0
ADDR: 0x18
$EndSCHEMATC
